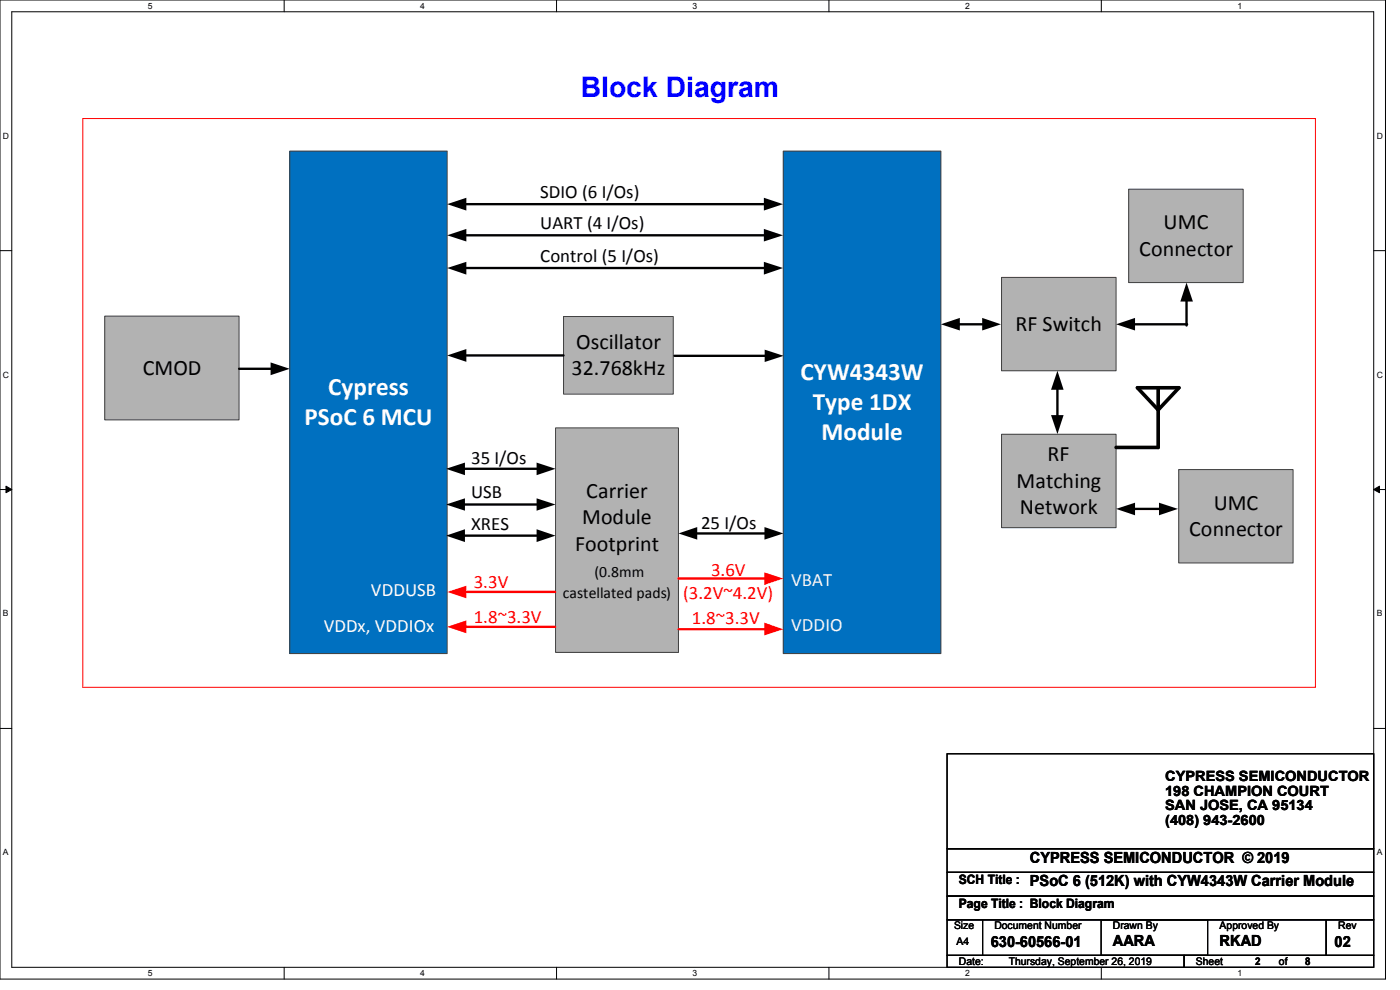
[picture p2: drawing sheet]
<svg xmlns="http://www.w3.org/2000/svg" width="297mm" height="210mm" viewBox="0 0 297 210" stroke-linecap="round" stroke-linejoin="round" font-family="sans-serif">
<path d="M0 0h293.9v207.7h-293.9zM2.5 2.5h288.9v202.7h-288.9z" fill="none" stroke="#000" stroke-width=".21"/>
<g fill="#fff">
<path d="M31.4 .3h.9v1.9h-.9z"/>
<path d="M31.4 205.4h.9v2h-.9z"/>
</g>
<path d="M60.3 0v2.5M60.3 205.2v2.5" fill="none" stroke="#000" stroke-width=".21"/>
<g fill="#fff">
<path d="M89.2 .3h.9v1.9h-.9z"/>
<path d="M89.2 205.4h.9v2h-.9z"/>
</g>
<path d="M118.1 0v2.5M118.1 205.2v2.5" fill="none" stroke="#000" stroke-width=".21"/>
<g fill="#fff">
<path d="M146.9 .3h1v1.9h-1z"/>
<path d="M146.9 205.4h1v2h-1z"/>
</g>
<path d="M175.9 0v2.5M175.9 205.2v2.5" fill="none" stroke="#000" stroke-width=".21"/>
<g fill="#fff">
<path d="M204.7 .3h1v1.9h-1z"/>
<path d="M204.7 205.4h1v2h-1z"/>
</g>
<path d="M233.6 0v2.5M233.6 205.2v2.5" fill="none" stroke="#000" stroke-width=".21"/>
<g fill="#fff">
<path d="M262.5 .3h1v1.9h-1z"/>
<path d="M262.5 205.4h1v2h-1z"/>
<path d="M.6 27.8h1.3v2h-1.3z"/>
<path d="M292.1 27.8h1.2v2h-1.2z"/>
<path d="M.6 78.5h1.3v2h-1.3z"/>
<path d="M292.1 78.5h1.2v2h-1.2z"/>
</g>
<path d="M0 53.2h2.5M291.4 53.2h2.5" fill="none" stroke="#000" stroke-width=".21"/>
<g fill="#fff">
<path d="M.6 129.2h1.2v1.9h-1.2z"/>
<path d="M292.1 129.2h1.1v1.9h-1.1z"/>
</g>
<path d="M0 103.8h2.5M1.3 103.1l1.2 .7-1.2 .7zM291.4 103.8l1.3-.7v1.4zM291.4 103.8h2.5" fill="none" stroke="#000" stroke-width=".21"/>
<path d="M1.3 103.1l1.2 .7-1.2 .7zM291.4 103.8l1.3-.7v1.4z" fill="#000"/>
<g fill="#fff">
<path d="M.6 179.8h1.2v2h-1.2z"/>
<path d="M292.1 179.8h1.1v2h-1.1z"/>
</g>
<path d="M0 154.5h2.5M291.4 154.5h2.5" fill="none" stroke="#000" stroke-width=".21"/>
<path d="M17.6 25.1h261.5v120.7h-261.5z" fill-rule="evenodd" fill="#fff"/>
<path d="M17.6 25.1h261.5v120.7h-261.5z" fill="none" stroke="#f00" stroke-width=".21"/>
<path d="M61.5 32h33.4v106.6h-33.4z" fill-rule="evenodd" fill="#0070c0"/>
<path d="M61.5 32h33.4v106.6h-33.4z" fill="none" stroke="#404040" stroke-width=".21"/>
<path d="M119.5 67.1h23.3v16.5h-23.3z" fill-rule="evenodd" fill="#b2b2b2"/>
<path d="M119.5 67.1h23.3v16.5h-23.3z" fill="none" stroke="#404040" stroke-width=".21"/>
<path d="M22.2 67.1h28.5v22h-28.5z" fill-rule="evenodd" fill="#b2b2b2"/>
<path d="M22.2 67.1h28.5v22h-28.5z" fill="none" stroke="#404040" stroke-width=".21"/>
<path d="M117.9 90.8h26v47.6h-26z" fill-rule="evenodd" fill="#b2b2b2"/>
<path d="M117.9 90.8h26v47.6h-26z" fill="none" stroke="#404040" stroke-width=".21"/>
<path d="M212.5 58.8h24.3v19.9h-24.3z" fill-rule="evenodd" fill="#b2b2b2"/>
<path d="M212.5 58.8h24.3v19.9h-24.3z" fill="none" stroke="#404040" stroke-width=".21"/>
<path d="M239.4 40.1h24.3v19.8h-24.3z" fill-rule="evenodd" fill="#b2b2b2"/>
<path d="M239.4 40.1h24.3v19.8h-24.3z" fill="none" stroke="#404040" stroke-width=".21"/>
<path d="M212.5 92.1h24.3v19.8h-24.3z" fill-rule="evenodd" fill="#b2b2b2"/>
<path d="M212.5 92.1h24.3v19.8h-24.3z" fill="none" stroke="#404040" stroke-width=".21"/>
<path d="M241.3 82.3h8.8l-4.4 4.7zM245.7 82.3v12.6" fill="none" stroke="#000" stroke-width=".77"/>
<path d="M250.1 99.6h24.2v19.8h-24.2z" fill-rule="evenodd" fill="#b2b2b2"/>
<path d="M250.1 99.6h24.2v19.8h-24.2z" fill="none" stroke="#404040" stroke-width=".21"/>
<path d="M236.8 94.9h8.9" fill="none" stroke="#000" stroke-width=".77"/>
<path d="M166.2 32h33.4v106.6h-33.4z" fill-rule="evenodd" fill="#0070c0"/>
<path d="M166.2 32h33.4v106.6h-33.4z" fill="none" stroke="#404040" stroke-width=".21"/>
<path d="M98.6 43.3h63.8M98.6 49.9h63.8M98.6 56.9h63.8M50.7 78.2h7M143.1 75.5h19.5M98.3 99.4h15.9M98.3 107h15.9M98.3 113.6h15.9M147.6 113.2h14.9" fill="none" stroke="#000" stroke-width=".5"/>
<g fill="#000">
<path d="M94.9 43.3l4-1.3v2.7zM94.9 49.9l4-1.3v2.6zM94.9 56.9l4-1.4v2.8zM162.1 42l4 1.3-4 1.4zM162.1 48.6l4 1.3-4 1.3zM162.1 55.5l4 1.4-4 1.4zM57.4 76.9l4.1 1.3-4.1 1.4zM162.2 74.2l4 1.3-4 1.3zM113.8 98.1l4.1 1.3-4.1 1.4zM94.6 99.4l4-1.3v2.7zM94.6 107l4-1.3v2.6zM94.6 113.6l4-1.3v2.7z"/>
<path d="M113.8 105.7l4.1 1.3-4.1 1.3zM113.8 112.3l4.1 1.3-4.1 1.4zM143.9 113.2l4-1.4v2.7zM162.2 111.8l4 1.4-4 1.3z"/>
</g>
<path d="M98.6 125.6h19.2" fill="none" stroke="#f00" stroke-width=".5"/>
<path d="M94.9 125.6l4-1.4v2.7z" fill="#f00"/>
<path d="M98.6 133h19.2" fill="none" stroke="#f00" stroke-width=".5"/>
<path d="M94.9 133l4-1.4v2.7z" fill="#f00"/>
<path d="M143.9 122.7h18.6" fill="none" stroke="#f00" stroke-width=".5"/>
<path d="M162.1 121.4l4.1 1.3-4.1 1.4z" fill="#f00"/>
<path d="M143.9 133.5h18.6" fill="none" stroke="#f00" stroke-width=".5"/>
<path d="M162.1 132.1l4.1 1.4-4.1 1.3z" fill="#f00"/>
<path d="M98.6 75.4h20.9M203.3 68.8h5.4M240.5 68.8h11.3M251.7 63.6v5.4M224.3 82.3v6.1M240.5 108h5.7" fill="none" stroke="#000" stroke-width=".5"/>
<path d="M94.9 75.4l4-1.4v2.8zM199.6 68.8l4-1.4v2.7zM208.4 67.4l3.9 1.4-3.9 1.3zM236.8 68.8l4-1.4v2.7zM251.7 59.9l1.4 4.1h-2.7zM224.3 78.7l1.3 4h-2.6zM223 88.1h2.6l-1.3 4zM236.8 107.9l4-1.3v2.7zM245.9 106.6l4 1.3-4 1.4z" fill="#000"/>
<path d="M200.9 159.9h90.5v20.1h-90.5zM200.9 180h90.5v5h-90.5zM200.9 185h90.5v5.1h-90.5zM200.9 195.1h7.5v7.5h-7.5zM200.9 190.1h90.5v5h-90.5zM208.4 195.1h72.9v7.5h-72.9zM233.6 195.1h22.6v7.5h-22.6zM281.3 195.1h10.1v7.5h-10.1zM200.9 202.6h50.3v2.6h-50.3zM251.2 202.6h40.2v2.6h-40.2z" fill="none" stroke="#000" stroke-width=".21"/>
<text font-size="6" fill="#00f" x="123.2" y="20.7">Block Diagram</text>
<g font-size="5.3" fill="#fff">
<text x="69.6" y="83.8">Cypress</text>
<text x="169.8" y="80.6">CYW4343W</text>
<text x="172.4" y="87">Type 1DX</text>
<text x="64.6" y="90.2">PSoC 6 MCU</text>
<text x="174.2" y="93.3">Module</text>
</g>
<g font-size="4.7">
<text x="246.8" y="48.6">UMC</text>
<text x="241.7" y="54.3">Connector</text>
<text x="215.4" y="70.2">RF Switch</text>
<text x="122.2" y="74">Oscillator</text>
<text x="30.3" y="79.5">CMOD</text>
<text x="121.2" y="79.5">32.768kHz</text>
<text x="222.2" y="97.8">RF</text>
<text x="124.4" y="105.6">Carrier</text>
<text x="215.6" y="103.4">Matching</text>
<text x="123.5" y="111.2">Module</text>
<text x="216.4" y="109">Network</text>
<text x="252.3" y="113.7">Connector</text>
<text x="257.5" y="108.1">UMC</text>
<text x="122" y="116.8">Footprint</text>
</g>
<g font-size="4">
<text x="114.6" y="42">SDIO (6 I/Os)</text>
<text x="114.6" y="48.6">UART (4 I/Os)</text>
<text x="114.6" y="55.7">Control (5 I/Os)</text>
<text x="99.9" y="98.4">35 I/Os</text>
<text x="99.9" y="105.7">USB</text>
<text x="99.9" y="112.5">XRES</text>
<text x="148.7" y="112.2">25 I/Os</text>
</g>
<g font-size="4" fill="#f00">
<text x="100.5" y="124.7">3.3V</text>
<text x="150.8" y="122.2">3.6V</text>
<text x="144.9" y="127">(3.2V~4.2V)</text>
<text x="100.5" y="132.2">1.8~3.3V</text>
<text x="146.8" y="132.3">1.8~3.3V</text>
</g>
<g font-size="4" fill="#f8f8f8">
<text x="167.9" y="124.2">VBAT</text>
<text x="167.9" y="133.9">VDDIO</text>
</g>
<g font-size="4" fill="#fff">
<text x="78.7" y="126.4">VDDUSB</text>
<text x="68.7" y="134">VDDx, VDDIOx</text>
</g>
<g font-size="3.3">
<text x="126.2" y="122.4">(0.8mm</text>
<text x="119.4" y="126.8">castellated pads)</text>
<text x="218.5" y="183">CYPRESS SEMICONDUCTOR © 2019</text>
<text x="218.5" y="188">PSoC 6 (512K) with CYW4343W Carrier Module</text>
<text x="210.2" y="200.9">630-60566-01</text>
<text x="236.1" y="200.6">AARA</text>
<text x="258.7" y="200.6">RKAD</text>
<text x="283.1" y="200.9">02</text>
</g>
<g font-size="3">
<text x="247.2" y="165.7">CYPRESS SEMICONDUCTOR</text>
<text x="247.2" y="168.8">198 CHAMPION COURT</text>
<text x="247.2" y="171.9">SAN JOSE, CA 95134</text>
<text x="247.2" y="175">(408) 943-2600</text>
</g>
<g font-size="2.8">
<text x="203.4" y="187.6">SCH Title :</text>
<text x="203.4" y="192.7">Page Title : Block Diagram</text>
</g>
<g font-size="2.2">
<text x="202.4" y="197.1">Size</text>
<text x="210.9" y="197.1">Document Number</text>
<text x="236.1" y="197.1">Drawn By</text>
<text x="258.7" y="197.1">Approved By</text>
<text x="283.9" y="197.1">Rev</text>
<text x="202.9" y="200.4">A4</text>
<text x="203.4" y="204.7">Date:</text>
<text x="214" y="204.7">Thursday, September 26, 2019</text>
<text x="253.7" y="204.7">Sheet</text>
<text x="266.3" y="204.7">2</text>
<text x="271.3" y="204.7">of</text>
<text x="276.9" y="204.7">8</text>
</g>
<g font-size="1.8">
<text x="31.4" y="1.9">5</text>
<text x="89.2" y="1.9">4</text>
<text x="146.9" y="1.9">3</text>
<text x="204.7" y="1.9">2</text>
<text x="262.5" y="1.9">1</text>
<text x=".6" y="29.4">D</text>
<text x="292.1" y="29.4">D</text>
<text x=".6" y="80.1">C</text>
<text x="292.1" y="80.1">C</text>
<text x=".6" y="130.8">B</text>
<text x="292.1" y="130.8">B</text>
<text x=".6" y="181.4">A</text>
<text x="292.1" y="181.4">A</text>
<text x="31.4" y="207.1">5</text>
<text x="89.2" y="207.1">4</text>
<text x="146.9" y="207.1">3</text>
<text x="204.7" y="207.1">2</text>
<text x="262.5" y="207.1">1</text>
</g>
</svg>
